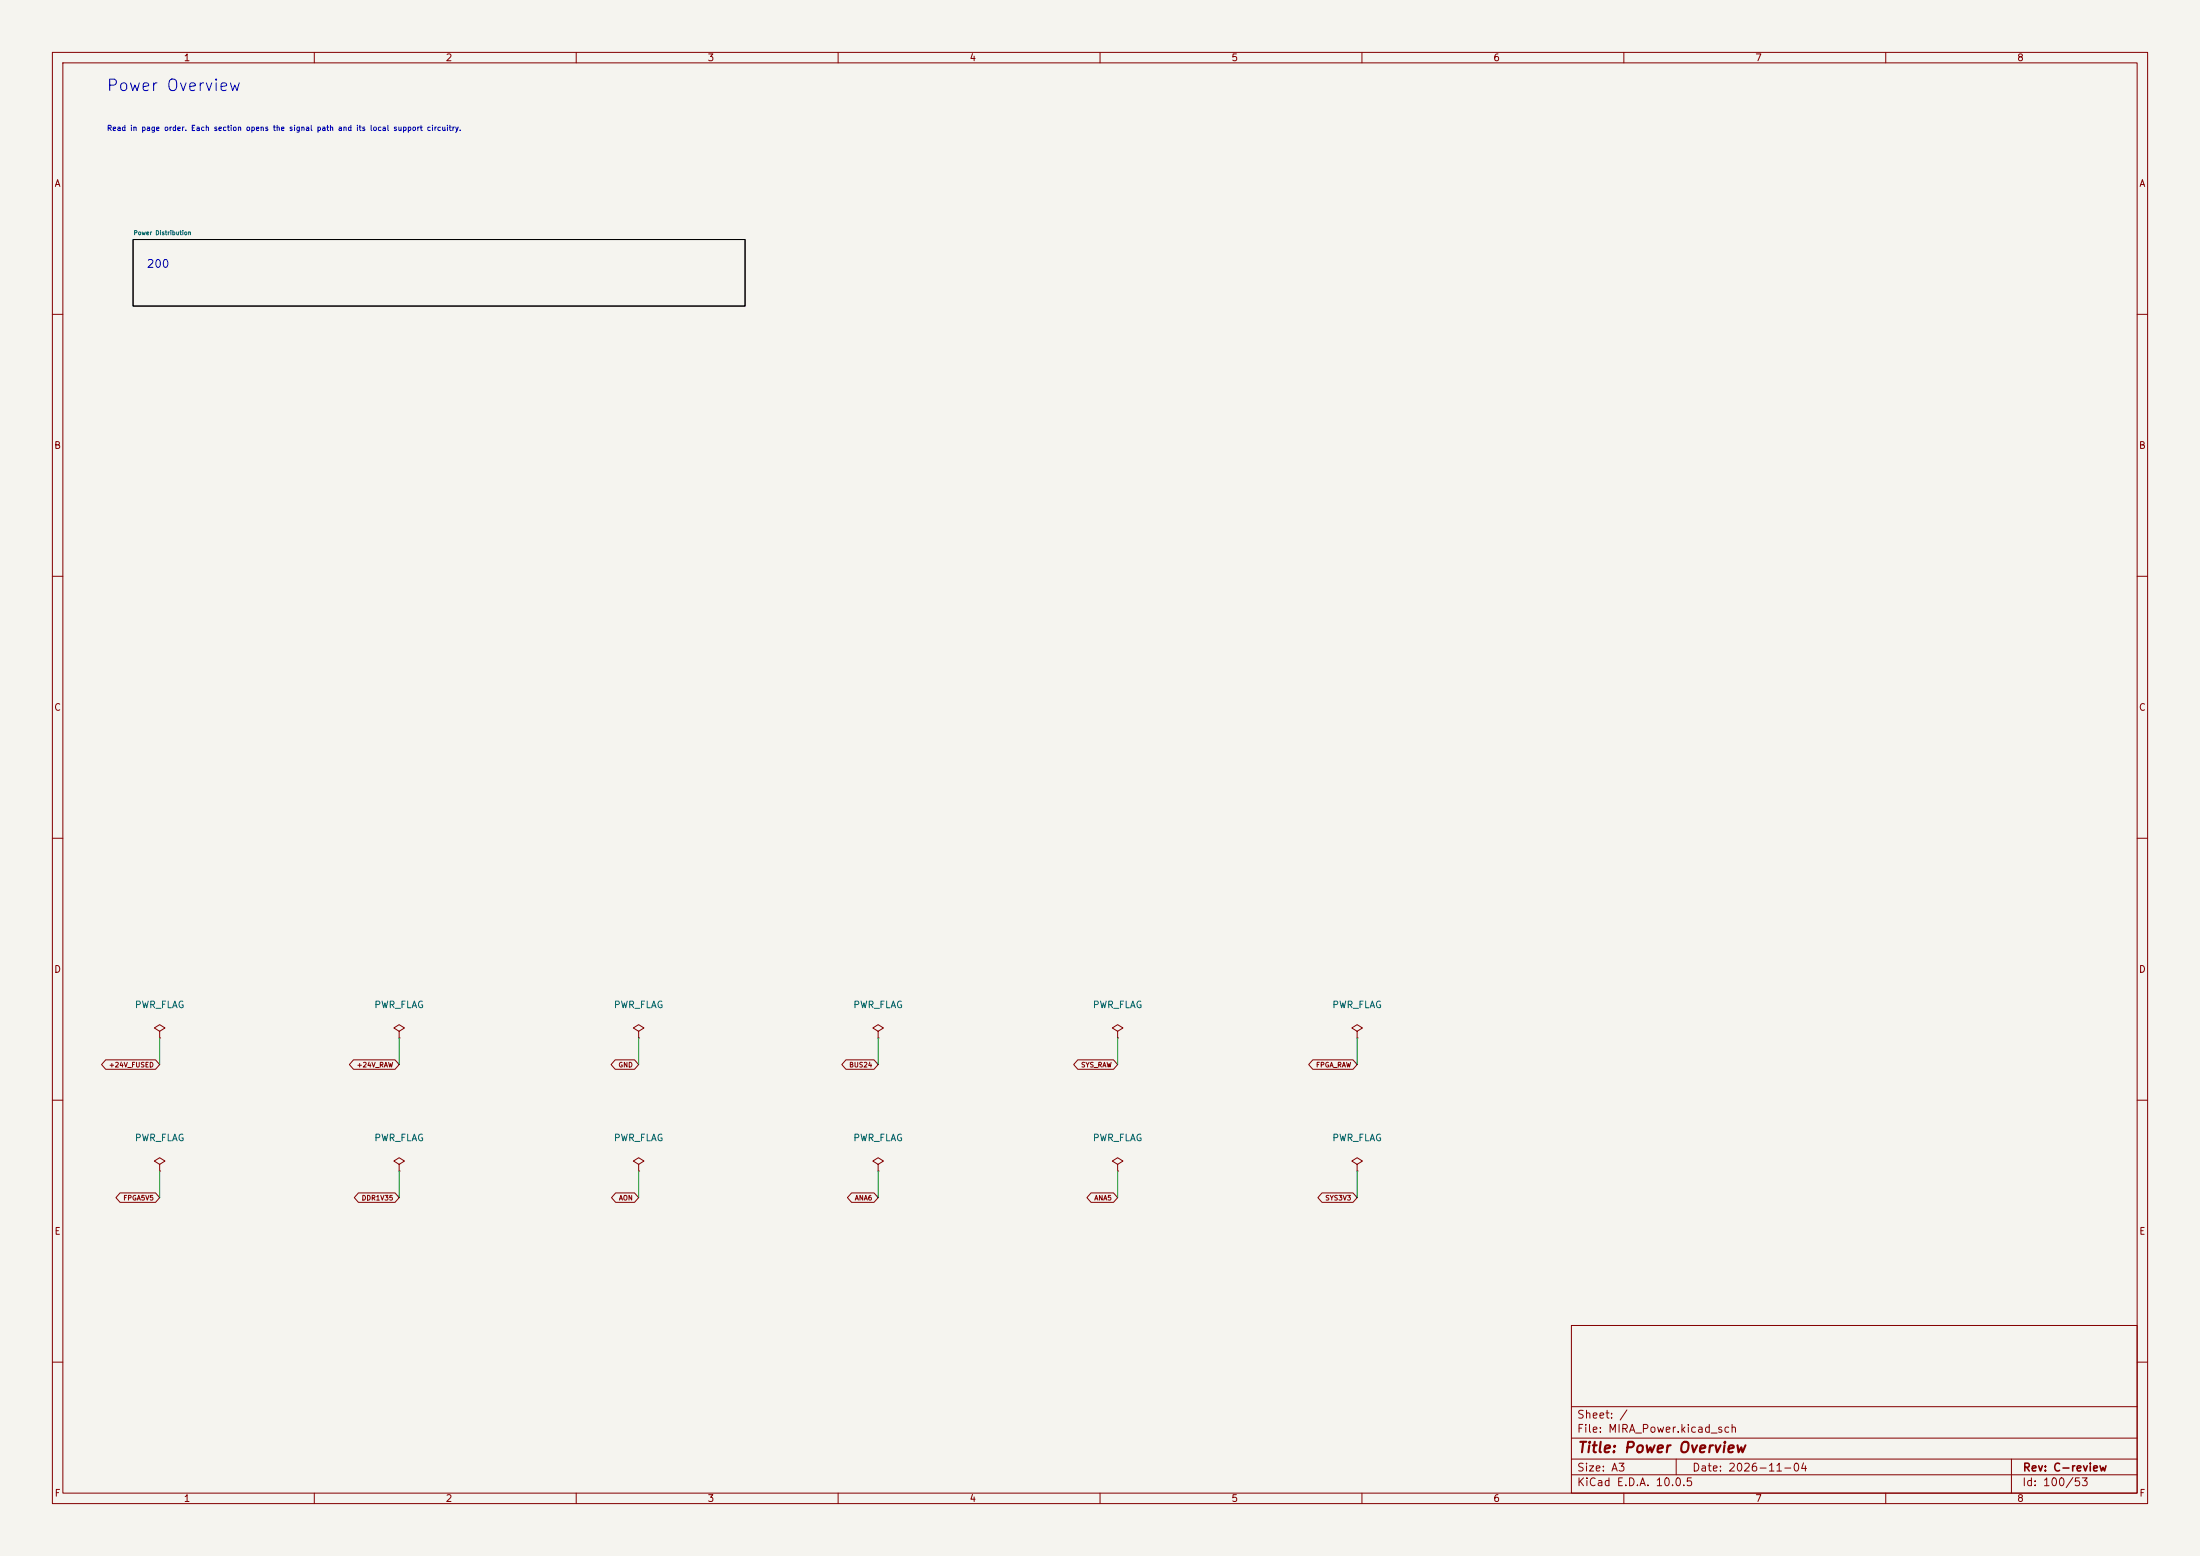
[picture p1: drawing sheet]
(kicad_sch
 (version 20260306)
 (generator "eeschema")
 (generator_version "10.0")
 (paper "A3")
 (title_block
  (title "Power Overview")
  (date "2026-11-04")
  (rev "C-review"))
 (lib_symbols (symbol "power:GND" (power global) (pin_numbers (hide yes)) (pin_names (offset 0) (hide yes)) (exclude_from_sim no) (in_bom yes) (on_board yes) (in_pos_files yes) (duplicate_pin_numbers_are_jumpers no) (property "Reference" "#PWR" (at 0 -6.35 0) (show_name no) (do_not_autoplace no) (hide yes) (effects (font (size 1.27 1.27)))) (property "Value" "GND" (at 0 -3.81 0) (show_name no) (do_not_autoplace no) (effects (font (size 1.27 1.27)))) (property "Footprint" "" (at 0 0 0) (show_name no) (do_not_autoplace no) (hide yes) (effects (font (size 1.27 1.27)))) (property "Datasheet" "" (at 0 0 0) (show_name no) (do_not_autoplace no) (hide yes) (effects (font (size 1.27 1.27)))) (property "Description" "Power symbol creates a global label with name \"GND\" , ground" (at 0 0 0) (show_name no) (do_not_autoplace no) (hide yes) (effects (font (size 1.27 1.27)))) (property "ki_keywords" "global power" (at 0 0 0) (show_name no) (do_not_autoplace no) (hide yes) (effects (font (size 1.27 1.27)))) (symbol "GND_0_1" (polyline (pts (xy 0 0) (xy 0 -1.27) (xy 1.27 -1.27) (xy 0 -2.54) (xy -1.27 -1.27) (xy 0 -1.27)) (stroke (width 0) (type default)) (fill (type none)))) (symbol "GND_1_1" (pin power_in line (at 0 0 270) (length 0) (name "" (effects (font (size 1.27 1.27)))) (number "1" (effects (font (size 1.27 1.27)))))) (embedded_fonts no)) (symbol "power:PWR_FLAG" (power global) (pin_numbers (hide yes)) (pin_names (offset 0) (hide yes)) (exclude_from_sim no) (in_bom yes) (on_board yes) (in_pos_files yes) (duplicate_pin_numbers_are_jumpers no) (property "Reference" "#FLG" (at 0 1.905 0) (show_name no) (do_not_autoplace no) (hide yes) (effects (font (size 1.27 1.27)))) (property "Value" "PWR_FLAG" (at 0 3.81 0) (show_name no) (do_not_autoplace no) (effects (font (size 1.27 1.27)))) (property "Footprint" "" (at 0 0 0) (show_name no) (do_not_autoplace no) (hide yes) (effects (font (size 1.27 1.27)))) (property "Datasheet" "" (at 0 0 0) (show_name no) (do_not_autoplace no) (hide yes) (effects (font (size 1.27 1.27)))) (property "Description" "Special symbol for telling ERC where power comes from" (at 0 0 0) (show_name no) (do_not_autoplace no) (hide yes) (effects (font (size 1.27 1.27)))) (property "ki_keywords" "flag power" (at 0 0 0) (show_name no) (do_not_autoplace no) (hide yes) (effects (font (size 1.27 1.27)))) (symbol "PWR_FLAG_0_0" (pin power_out line (at 0 0 90) (length 0) (name "" (effects (font (size 1.27 1.27)))) (number "1" (effects (font (size 1.27 1.27)))))) (symbol "PWR_FLAG_0_1" (polyline (pts (xy 0 0) (xy 0 1.27) (xy -1.016 1.905) (xy 0 2.54) (xy 1.016 1.905) (xy 0 1.27)) (stroke (width 0) (type default)) (fill (type none)))) (embedded_fonts no)))

 (sheet (at 25.4000 45.7200) (size 116.84 12.7) (exclude_from_sim no) (in_bom yes) (on_board yes) (dnp no) (stroke (width 0.18) (type dash) (color 0 0 0 1)) (fill (color 0 0 0 0)) (property "Sheetname" "Power Distribution" (at 25.4 44.449999999999996 0) (show_name no) (do_not_autoplace no) (effects (font (size 0.8 0.8)) (justify left))) (property "Sheetfile" "POWER_SYSTEM.kicad_sch" (at 25.4 59.72 0) (show_name no) (do_not_autoplace no) (effects (font (size 0.8 0.8)) (justify left)) (hide yes)))




 (symbol
  (lib_id "power:PWR_FLAG")
  (at 30.48 198.12 0)
  (unit 1)
  (body_style 1)
  (exclude_from_sim no)
  (in_bom yes)
  (on_board yes)
  (in_pos_files yes)
  (dnp no)
  (property "Reference" "#FLG10001" (at 30.48 191.77 0) (hide yes) (show_name no) (do_not_autoplace no) (effects (font (size 1.27 1.27))))
  (property "Value" "PWR_FLAG" (at 30.48 191.77 0) (show_name no) (do_not_autoplace no) (effects (font (size 1.27 1.27))))
  (property "Footprint" "" (at 30.48 191.77 0) (hide yes) (show_name no) (do_not_autoplace no) (effects (font (size 1.27 1.27))))
  (property "Datasheet" "" (at 30.48 191.77 0) (hide yes) (show_name no) (do_not_autoplace no) (effects (font (size 1.27 1.27))))
  (property "Description" "Special symbol for telling ERC where power comes from" (at 30.48 191.77 0) (hide yes) (show_name no) (do_not_autoplace no) (effects (font (size 1.27 1.27))))
  (pin "1"))


 (symbol
  (lib_id "power:PWR_FLAG")
  (at 76.2 198.12 0)
  (unit 1)
  (body_style 1)
  (exclude_from_sim no)
  (in_bom yes)
  (on_board yes)
  (in_pos_files yes)
  (dnp no)
  (property "Reference" "#FLG10002" (at 76.2 191.77 0) (hide yes) (show_name no) (do_not_autoplace no) (effects (font (size 1.27 1.27))))
  (property "Value" "PWR_FLAG" (at 76.2 191.77 0) (show_name no) (do_not_autoplace no) (effects (font (size 1.27 1.27))))
  (property "Footprint" "" (at 76.2 191.77 0) (hide yes) (show_name no) (do_not_autoplace no) (effects (font (size 1.27 1.27))))
  (property "Datasheet" "" (at 76.2 191.77 0) (hide yes) (show_name no) (do_not_autoplace no) (effects (font (size 1.27 1.27))))
  (property "Description" "Special symbol for telling ERC where power comes from" (at 76.2 191.77 0) (hide yes) (show_name no) (do_not_autoplace no) (effects (font (size 1.27 1.27))))
  (pin "1"))


 (symbol
  (lib_id "power:PWR_FLAG")
  (at 121.92 198.12 0)
  (unit 1)
  (body_style 1)
  (exclude_from_sim no)
  (in_bom yes)
  (on_board yes)
  (in_pos_files yes)
  (dnp no)
  (property "Reference" "#FLG10003" (at 121.92 191.77 0) (hide yes) (show_name no) (do_not_autoplace no) (effects (font (size 1.27 1.27))))
  (property "Value" "PWR_FLAG" (at 121.92 191.77 0) (show_name no) (do_not_autoplace no) (effects (font (size 1.27 1.27))))
  (property "Footprint" "" (at 121.92 191.77 0) (hide yes) (show_name no) (do_not_autoplace no) (effects (font (size 1.27 1.27))))
  (property "Datasheet" "" (at 121.92 191.77 0) (hide yes) (show_name no) (do_not_autoplace no) (effects (font (size 1.27 1.27))))
  (property "Description" "Special symbol for telling ERC where power comes from" (at 121.92 191.77 0) (hide yes) (show_name no) (do_not_autoplace no) (effects (font (size 1.27 1.27))))
  (pin "1"))


 (symbol
  (lib_id "power:PWR_FLAG")
  (at 167.64 198.12 0)
  (unit 1)
  (body_style 1)
  (exclude_from_sim no)
  (in_bom yes)
  (on_board yes)
  (in_pos_files yes)
  (dnp no)
  (property "Reference" "#FLG10004" (at 167.64 191.77 0) (hide yes) (show_name no) (do_not_autoplace no) (effects (font (size 1.27 1.27))))
  (property "Value" "PWR_FLAG" (at 167.64 191.77 0) (show_name no) (do_not_autoplace no) (effects (font (size 1.27 1.27))))
  (property "Footprint" "" (at 167.64 191.77 0) (hide yes) (show_name no) (do_not_autoplace no) (effects (font (size 1.27 1.27))))
  (property "Datasheet" "" (at 167.64 191.77 0) (hide yes) (show_name no) (do_not_autoplace no) (effects (font (size 1.27 1.27))))
  (property "Description" "Special symbol for telling ERC where power comes from" (at 167.64 191.77 0) (hide yes) (show_name no) (do_not_autoplace no) (effects (font (size 1.27 1.27))))
  (pin "1"))


 (symbol
  (lib_id "power:PWR_FLAG")
  (at 213.35999999999999 198.12 0)
  (unit 1)
  (body_style 1)
  (exclude_from_sim no)
  (in_bom yes)
  (on_board yes)
  (in_pos_files yes)
  (dnp no)
  (property "Reference" "#FLG10005" (at 213.35999999999999 191.77 0) (hide yes) (show_name no) (do_not_autoplace no) (effects (font (size 1.27 1.27))))
  (property "Value" "PWR_FLAG" (at 213.35999999999999 191.77 0) (show_name no) (do_not_autoplace no) (effects (font (size 1.27 1.27))))
  (property "Footprint" "" (at 213.35999999999999 191.77 0) (hide yes) (show_name no) (do_not_autoplace no) (effects (font (size 1.27 1.27))))
  (property "Datasheet" "" (at 213.35999999999999 191.77 0) (hide yes) (show_name no) (do_not_autoplace no) (effects (font (size 1.27 1.27))))
  (property "Description" "Special symbol for telling ERC where power comes from" (at 213.35999999999999 191.77 0) (hide yes) (show_name no) (do_not_autoplace no) (effects (font (size 1.27 1.27))))
  (pin "1"))


 (symbol
  (lib_id "power:PWR_FLAG")
  (at 259.08 198.12 0)
  (unit 1)
  (body_style 1)
  (exclude_from_sim no)
  (in_bom yes)
  (on_board yes)
  (in_pos_files yes)
  (dnp no)
  (property "Reference" "#FLG10006" (at 259.08 191.77 0) (hide yes) (show_name no) (do_not_autoplace no) (effects (font (size 1.27 1.27))))
  (property "Value" "PWR_FLAG" (at 259.08 191.77 0) (show_name no) (do_not_autoplace no) (effects (font (size 1.27 1.27))))
  (property "Footprint" "" (at 259.08 191.77 0) (hide yes) (show_name no) (do_not_autoplace no) (effects (font (size 1.27 1.27))))
  (property "Datasheet" "" (at 259.08 191.77 0) (hide yes) (show_name no) (do_not_autoplace no) (effects (font (size 1.27 1.27))))
  (property "Description" "Special symbol for telling ERC where power comes from" (at 259.08 191.77 0) (hide yes) (show_name no) (do_not_autoplace no) (effects (font (size 1.27 1.27))))
  (pin "1"))


 (symbol
  (lib_id "power:PWR_FLAG")
  (at 30.48 223.52 0)
  (unit 1)
  (body_style 1)
  (exclude_from_sim no)
  (in_bom yes)
  (on_board yes)
  (in_pos_files yes)
  (dnp no)
  (property "Reference" "#FLG10007" (at 30.48 217.17000000000002 0) (hide yes) (show_name no) (do_not_autoplace no) (effects (font (size 1.27 1.27))))
  (property "Value" "PWR_FLAG" (at 30.48 217.17000000000002 0) (show_name no) (do_not_autoplace no) (effects (font (size 1.27 1.27))))
  (property "Footprint" "" (at 30.48 217.17000000000002 0) (hide yes) (show_name no) (do_not_autoplace no) (effects (font (size 1.27 1.27))))
  (property "Datasheet" "" (at 30.48 217.17000000000002 0) (hide yes) (show_name no) (do_not_autoplace no) (effects (font (size 1.27 1.27))))
  (property "Description" "Special symbol for telling ERC where power comes from" (at 30.48 217.17000000000002 0) (hide yes) (show_name no) (do_not_autoplace no) (effects (font (size 1.27 1.27))))
  (pin "1"))


 (symbol
  (lib_id "power:PWR_FLAG")
  (at 76.2 223.52 0)
  (unit 1)
  (body_style 1)
  (exclude_from_sim no)
  (in_bom yes)
  (on_board yes)
  (in_pos_files yes)
  (dnp no)
  (property "Reference" "#FLG10008" (at 76.2 217.17000000000002 0) (hide yes) (show_name no) (do_not_autoplace no) (effects (font (size 1.27 1.27))))
  (property "Value" "PWR_FLAG" (at 76.2 217.17000000000002 0) (show_name no) (do_not_autoplace no) (effects (font (size 1.27 1.27))))
  (property "Footprint" "" (at 76.2 217.17000000000002 0) (hide yes) (show_name no) (do_not_autoplace no) (effects (font (size 1.27 1.27))))
  (property "Datasheet" "" (at 76.2 217.17000000000002 0) (hide yes) (show_name no) (do_not_autoplace no) (effects (font (size 1.27 1.27))))
  (property "Description" "Special symbol for telling ERC where power comes from" (at 76.2 217.17000000000002 0) (hide yes) (show_name no) (do_not_autoplace no) (effects (font (size 1.27 1.27))))
  (pin "1"))


 (symbol
  (lib_id "power:PWR_FLAG")
  (at 121.92 223.52 0)
  (unit 1)
  (body_style 1)
  (exclude_from_sim no)
  (in_bom yes)
  (on_board yes)
  (in_pos_files yes)
  (dnp no)
  (property "Reference" "#FLG10009" (at 121.92 217.17000000000002 0) (hide yes) (show_name no) (do_not_autoplace no) (effects (font (size 1.27 1.27))))
  (property "Value" "PWR_FLAG" (at 121.92 217.17000000000002 0) (show_name no) (do_not_autoplace no) (effects (font (size 1.27 1.27))))
  (property "Footprint" "" (at 121.92 217.17000000000002 0) (hide yes) (show_name no) (do_not_autoplace no) (effects (font (size 1.27 1.27))))
  (property "Datasheet" "" (at 121.92 217.17000000000002 0) (hide yes) (show_name no) (do_not_autoplace no) (effects (font (size 1.27 1.27))))
  (property "Description" "Special symbol for telling ERC where power comes from" (at 121.92 217.17000000000002 0) (hide yes) (show_name no) (do_not_autoplace no) (effects (font (size 1.27 1.27))))
  (pin "1"))


 (symbol
  (lib_id "power:PWR_FLAG")
  (at 167.64 223.52 0)
  (unit 1)
  (body_style 1)
  (exclude_from_sim no)
  (in_bom yes)
  (on_board yes)
  (in_pos_files yes)
  (dnp no)
  (property "Reference" "#FLG10010" (at 167.64 217.17000000000002 0) (hide yes) (show_name no) (do_not_autoplace no) (effects (font (size 1.27 1.27))))
  (property "Value" "PWR_FLAG" (at 167.64 217.17000000000002 0) (show_name no) (do_not_autoplace no) (effects (font (size 1.27 1.27))))
  (property "Footprint" "" (at 167.64 217.17000000000002 0) (hide yes) (show_name no) (do_not_autoplace no) (effects (font (size 1.27 1.27))))
  (property "Datasheet" "" (at 167.64 217.17000000000002 0) (hide yes) (show_name no) (do_not_autoplace no) (effects (font (size 1.27 1.27))))
  (property "Description" "Special symbol for telling ERC where power comes from" (at 167.64 217.17000000000002 0) (hide yes) (show_name no) (do_not_autoplace no) (effects (font (size 1.27 1.27))))
  (pin "1"))


 (symbol
  (lib_id "power:PWR_FLAG")
  (at 213.35999999999999 223.52 0)
  (unit 1)
  (body_style 1)
  (exclude_from_sim no)
  (in_bom yes)
  (on_board yes)
  (in_pos_files yes)
  (dnp no)
  (property "Reference" "#FLG10011" (at 213.35999999999999 217.17000000000002 0) (hide yes) (show_name no) (do_not_autoplace no) (effects (font (size 1.27 1.27))))
  (property "Value" "PWR_FLAG" (at 213.35999999999999 217.17000000000002 0) (show_name no) (do_not_autoplace no) (effects (font (size 1.27 1.27))))
  (property "Footprint" "" (at 213.35999999999999 217.17000000000002 0) (hide yes) (show_name no) (do_not_autoplace no) (effects (font (size 1.27 1.27))))
  (property "Datasheet" "" (at 213.35999999999999 217.17000000000002 0) (hide yes) (show_name no) (do_not_autoplace no) (effects (font (size 1.27 1.27))))
  (property "Description" "Special symbol for telling ERC where power comes from" (at 213.35999999999999 217.17000000000002 0) (hide yes) (show_name no) (do_not_autoplace no) (effects (font (size 1.27 1.27))))
  (pin "1"))


 (symbol
  (lib_id "power:PWR_FLAG")
  (at 259.08 223.52 0)
  (unit 1)
  (body_style 1)
  (exclude_from_sim no)
  (in_bom yes)
  (on_board yes)
  (in_pos_files yes)
  (dnp no)
  (property "Reference" "#FLG10012" (at 259.08 217.17000000000002 0) (hide yes) (show_name no) (do_not_autoplace no) (effects (font (size 1.27 1.27))))
  (property "Value" "PWR_FLAG" (at 259.08 217.17000000000002 0) (show_name no) (do_not_autoplace no) (effects (font (size 1.27 1.27))))
  (property "Footprint" "" (at 259.08 217.17000000000002 0) (hide yes) (show_name no) (do_not_autoplace no) (effects (font (size 1.27 1.27))))
  (property "Datasheet" "" (at 259.08 217.17000000000002 0) (hide yes) (show_name no) (do_not_autoplace no) (effects (font (size 1.27 1.27))))
  (property "Description" "Special symbol for telling ERC where power comes from" (at 259.08 217.17000000000002 0) (hide yes) (show_name no) (do_not_autoplace no) (effects (font (size 1.27 1.27))))
  (pin "1"))



















(sheet_instances (path "" (page "100")))

(text "200" (at 27.939999999999998 49.72 0) (effects (font (size 1.5 1.5)) (justify left top)))

(text "Power Overview" (at 20.32 15.24 0) (effects (font (size 2.2 2.2)) (justify left top)))

(text "Read in page order. Each section opens the signal path and its local support circuitry." (at 20.32 24.13 0) (effects (font (size 1 1)) (justify left top)))

(wire
  (pts (xy 30.48 198.12) (xy 30.48 203.20000000000002))
  (stroke (width 0) (type default)))

(global_label "+24V_FUSED"
  (shape bidirectional)
  (at 30.48 203.20000000000002 180)
  (effects (font (size 0.9 0.9)) (justify right)))

(wire
  (pts (xy 76.2 198.12) (xy 76.2 203.20000000000002))
  (stroke (width 0) (type default)))

(global_label "+24V_RAW"
  (shape bidirectional)
  (at 76.2 203.20000000000002 180)
  (effects (font (size 0.9 0.9)) (justify right)))

(wire
  (pts (xy 121.92 198.12) (xy 121.92 203.20000000000002))
  (stroke (width 0) (type default)))

(global_label "GND"
  (shape bidirectional)
  (at 121.92 203.20000000000002 180)
  (effects (font (size 0.9 0.9)) (justify right)))

(wire
  (pts (xy 167.64 198.12) (xy 167.64 203.20000000000002))
  (stroke (width 0) (type default)))

(global_label "BUS24"
  (shape bidirectional)
  (at 167.64 203.20000000000002 180)
  (effects (font (size 0.9 0.9)) (justify right)))

(wire
  (pts (xy 213.35999999999999 198.12) (xy 213.35999999999999 203.20000000000002))
  (stroke (width 0) (type default)))

(global_label "SYS_RAW"
  (shape bidirectional)
  (at 213.35999999999999 203.20000000000002 180)
  (effects (font (size 0.9 0.9)) (justify right)))

(wire
  (pts (xy 259.08 198.12) (xy 259.08 203.20000000000002))
  (stroke (width 0) (type default)))

(global_label "FPGA_RAW"
  (shape bidirectional)
  (at 259.08 203.20000000000002 180)
  (effects (font (size 0.9 0.9)) (justify right)))

(wire
  (pts (xy 30.48 223.52) (xy 30.48 228.60000000000002))
  (stroke (width 0) (type default)))

(global_label "FPGA5V5"
  (shape bidirectional)
  (at 30.48 228.60000000000002 180)
  (effects (font (size 0.9 0.9)) (justify right)))

(wire
  (pts (xy 76.2 223.52) (xy 76.2 228.60000000000002))
  (stroke (width 0) (type default)))

(global_label "DDR1V35"
  (shape bidirectional)
  (at 76.2 228.60000000000002 180)
  (effects (font (size 0.9 0.9)) (justify right)))

(wire
  (pts (xy 121.92 223.52) (xy 121.92 228.60000000000002))
  (stroke (width 0) (type default)))

(global_label "AON"
  (shape bidirectional)
  (at 121.92 228.60000000000002 180)
  (effects (font (size 0.9 0.9)) (justify right)))

(wire
  (pts (xy 167.64 223.52) (xy 167.64 228.60000000000002))
  (stroke (width 0) (type default)))

(global_label "ANA6"
  (shape bidirectional)
  (at 167.64 228.60000000000002 180)
  (effects (font (size 0.9 0.9)) (justify right)))

(wire
  (pts (xy 213.35999999999999 223.52) (xy 213.35999999999999 228.60000000000002))
  (stroke (width 0) (type default)))

(global_label "ANA5"
  (shape bidirectional)
  (at 213.35999999999999 228.60000000000002 180)
  (effects (font (size 0.9 0.9)) (justify right)))

(wire
  (pts (xy 259.08 223.52) (xy 259.08 228.60000000000002))
  (stroke (width 0) (type default)))

(global_label "SYS3V3"
  (shape bidirectional)
  (at 259.08 228.60000000000002 180)
  (effects (font (size 0.9 0.9)) (justify right))))
